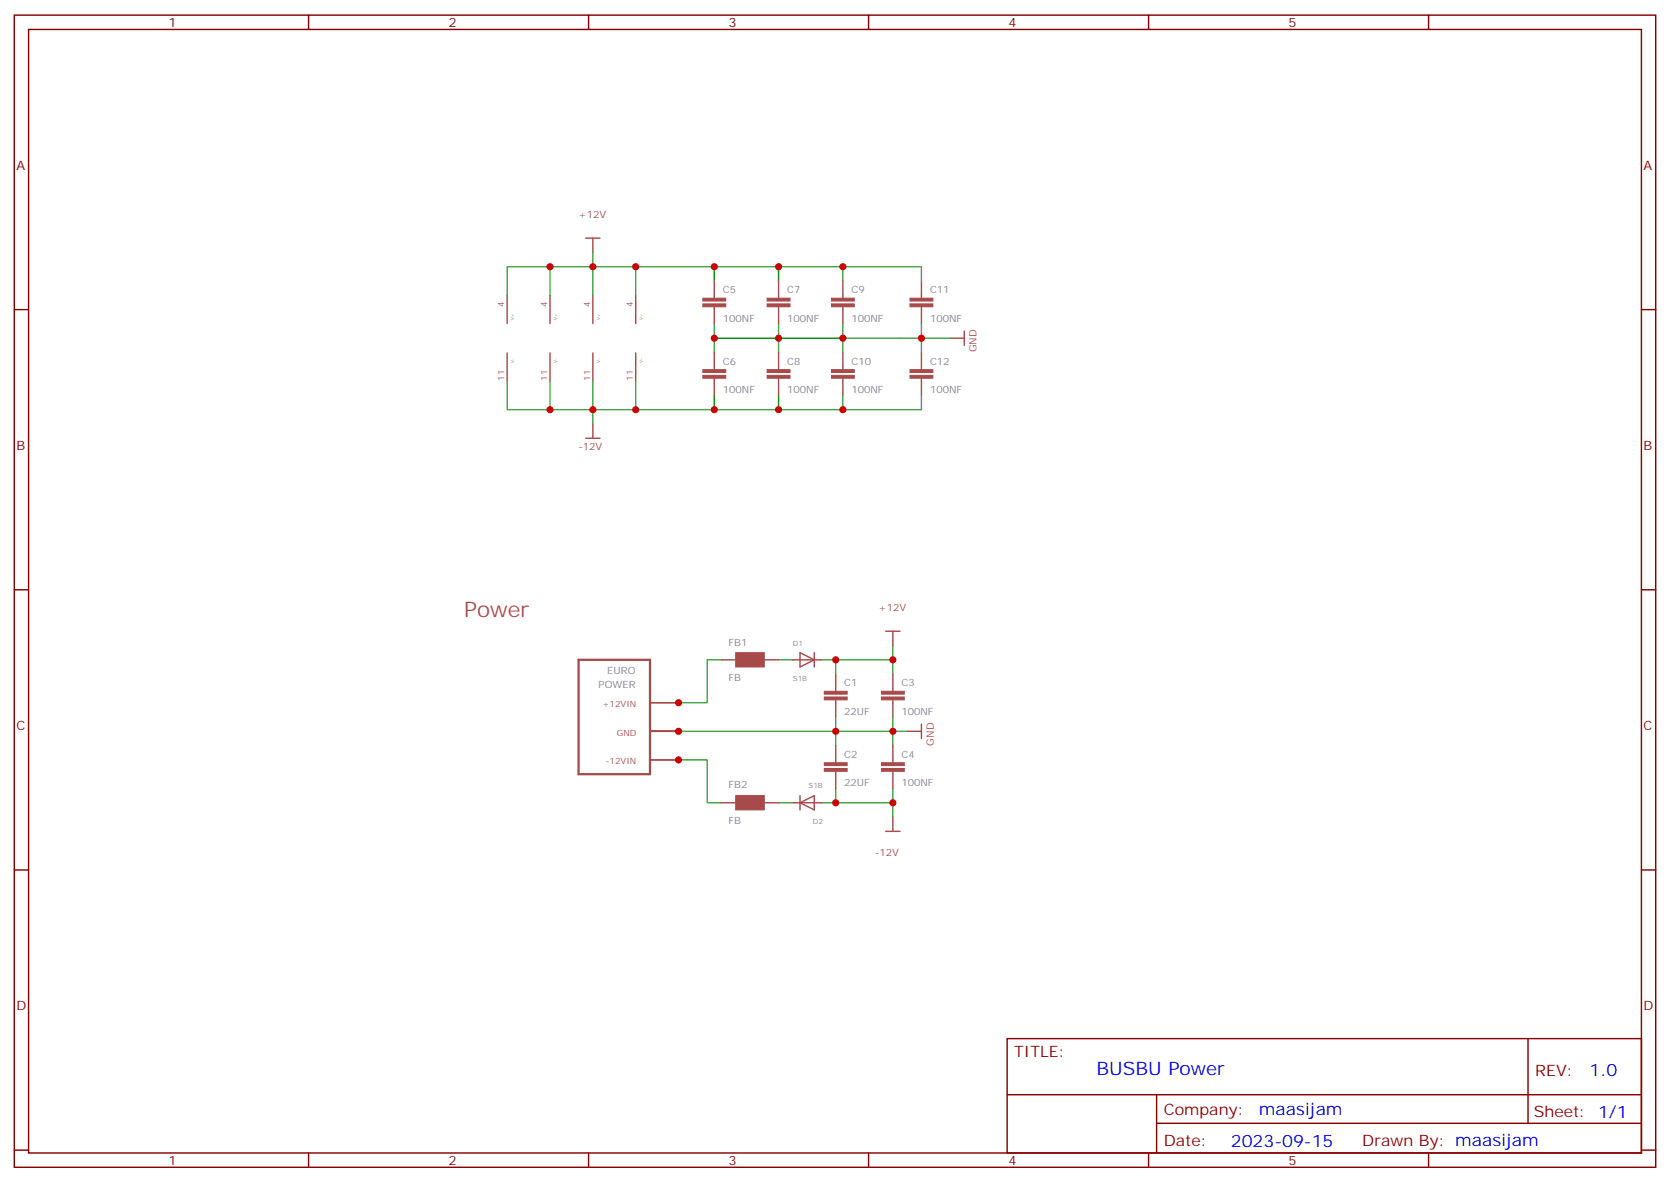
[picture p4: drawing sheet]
<svg xmlns="http://www.w3.org/2000/svg" width="412mm" height="292mm" viewBox="0 0 412 292" stroke-linecap="round" stroke-linejoin="round" font-family="sans-serif">
<g fill="none" stroke="#870000" stroke-width=".35">
<path d="M3.5 3.7h405.4v284.4h-405.4zM7.1 7.3h398.2v277.3h-398.2zM76.2 3.7v3.6M145.3 3.7v3.6M214.5 3.7v3.6M283.6 3.7v3.6M352.8 3.7v3.6M3.5 76.4h3.6M405.3 76.4h3.6M3.5 145.6h3.6M405.3 145.6h3.6M3.5 214.7h3.6"/>
<path d="M405.3 214.7h3.6M248.7 256.3h156.6v28.3h-156.6zM377.3 256.4v20.8M248.7 270.2h156.5M285.6 277.2h119.6M285.6 270.2v14.1M3.5 283.8h3.6M76.2 284.6v3.5M145.3 284.6v3.5M214.5 284.6v3.5M283.6 284.6v3.5M352.8 284.6v3.5"/>
<path d="M405.3 283.8h3.6"/>
</g>
<g fill="none" stroke="#a64a4a" stroke-width=".35">
<path d="M144.6 58.8h3.6M146.4 58.8v3.5M125.2 72.9v6.9M135.8 72.9v6.9M146.4 72.9v6.9M157 72.9v6.9M176.4 69.4v4.2M176.4 75.7v4.2M192.3 69.4v4.2M192.3 75.7v4.2M208.1 69.4v4.2M208.1 75.7v4.2"/>
<path d="M227.5 69.4v4.2M227.5 75.7v4.2M125.2 87.1v7M135.8 87.1v7M146.4 87.1v7M157 87.1v7M176.4 87v4.2M176.4 93.3v4.3M192.3 87v4.2M192.3 93.3v4.3M208.1 87v4.2M208.1 93.3v4.3"/>
<path d="M227.5 87v4.2M227.5 93.3v4.3M234.6 83.5h3.5M238.1 81.7v3.5M144.6 108.2h3.6M146.4 104.6v3.6M218.7 155.8h3.5M220.5 155.8v3.5M160.6 173.4h7M178.2 162.8h3.4M188.8 162.8h3.5M195.8 162.8h3.5"/>
<path d="M197.6 161.1l3.5 1.7-3.5 1.8zM199.4 162.8h3.4M201.1 161.1v3.5M206.4 166.4v4.2M206.4 172.7v4.3M220.5 166.4v4.2M220.5 172.7v4.3M227.5 178.7v3.5M160.6 187.5h7M160.6 180.5h7M178.2 198.1h3.4M188.8 198.1h3.5"/>
<path d="M195.8 198.1h3.5M197.6 198.1l3.5-1.7v3.5zM197.6 196.4v3.5M199.4 198.1h3.4M206.4 184v4.2M206.4 190.4v4.2M220.5 184v4.2M220.5 190.4v4.2M224 180.5h3.5M218.7 205.2h3.5M220.5 201.6v3.6"/>
</g>
<path d="M176.4 65.8v3.6M192.3 65.8v3.6M176.4 97.6v3.5M176.4 83.5h31.7M192.3 97.6v3.5" fill="none" stroke="#008700" stroke-width=".35"/>
<g fill="none" stroke="#4aa64a" stroke-width=".35">
<path d="M135.8 65.8h-10.6v7.1M146.4 62.3v10.6M157 65.8v7.1M176.4 79.9v7.1M192.3 79.9v7.1M208.1 79.9v7.1M208.1 65.8v3.6M227.5 79.9v7.1M227.5 69.4v-3.6h-91.7v7.1M125.2 94.1v7h10.6M135.8 94.1v7h10.6v-7M157 94.1v7"/>
<path d="M208.1 83.5h26.5M208.1 97.6v3.5M227.5 97.6v3.5h-81.1v3.5M220.5 159.3v3.5M178.2 162.8h-3.6v10.6h-7M192.3 162.8h3.5M202.8 162.8h17.7v3.6M206.4 162.8v3.6M206.4 177v3.5h-38.8M220.5 177v3.5h-14.1v3.5M167.6 187.5h7v10.6h3.6M192.3 198.1h3.5"/>
<path d="M206.4 194.6v3.5M220.5 194.6v3.5h-17.7M220.5 198.1v3.5M224 180.5h-3.5v3.5"/>
</g>
<g fill="#a64a4a" stroke="#a64a4a" stroke-width=".25">
<path d="M173.6 92.6h5.6v.7h-5.6z"/>
<path d="M173.6 91.2h5.6v.7h-5.6z"/>
<path d="M173.6 75h5.6v.7h-5.6z"/>
<path d="M173.6 73.6h5.6v.7h-5.6z"/>
<path d="M189.4 92.6h5.7v.7h-5.7z"/>
<path d="M189.4 91.2h5.7v.7h-5.7z"/>
<path d="M189.4 75h5.7v.7h-5.7z"/>
<path d="M189.4 73.6h5.7v.7h-5.7z"/>
<path d="M224.7 75h5.7v.7h-5.7z"/>
<path d="M224.7 73.6h5.7v.7h-5.7z"/>
<path d="M224.7 92.6h5.7v.7h-5.7z"/>
<path d="M224.7 91.2h5.7v.7h-5.7z"/>
<path d="M205.3 75h5.7v.7h-5.7z"/>
<path d="M205.3 73.6h5.7v.7h-5.7z"/>
<path d="M205.3 92.6h5.7v.7h-5.7z"/>
<path d="M205.3 91.2h5.7v.7h-5.7z"/>
<path d="M217.7 189.7h5.6v.7h-5.6z"/>
<path d="M217.7 188.2h5.6v.7h-5.6z"/>
<path d="M217.7 172h5.6v.7h-5.6z"/>
<path d="M217.7 170.6h5.6v.7h-5.6z"/>
<path d="M203.6 189.7h5.6v.7h-5.6z"/>
<path d="M203.6 188.2h5.6v.7h-5.6z"/>
<path d="M203.6 172h5.6v.7h-5.6z"/>
<path d="M203.6 170.6h5.6v.7h-5.6z"/>
<path d="M181.7 196.4h7v3.5h-7z"/>
<path d="M181.7 161.1h7v3.5h-7z"/>
</g>
<path d="M142.9 162.8h17.6v28.3h-17.6z" fill="none" stroke="#a64a4a" stroke-width=".56"/>
<g fill="#c00">
<circle cx="192.3" cy="101.1" r=".88"/>
<circle cx="176.4" cy="101.1" r=".88"/>
<circle cx="176.4" cy="83.5" r=".88"/>
<circle cx="192.3" cy="83.5" r=".88"/>
<circle cx="192.3" cy="65.8" r=".88"/>
<circle cx="176.4" cy="65.8" r=".88"/>
<circle cx="227.5" cy="83.5" r=".88"/>
<circle cx="208.1" cy="83.5" r=".88"/>
<circle cx="146.4" cy="65.8" r=".88"/>
<circle cx="208.1" cy="65.8" r=".88"/>
<circle cx="157" cy="65.8" r=".88"/>
<circle cx="135.8" cy="65.8" r=".88"/>
<circle cx="146.4" cy="101.1" r=".88"/>
<circle cx="157" cy="101.1" r=".88"/>
<circle cx="208.1" cy="101.1" r=".88"/>
<circle cx="135.8" cy="101.1" r=".88"/>
<circle cx="167.6" cy="180.5" r=".88"/>
<circle cx="167.6" cy="173.4" r=".88"/>
<circle cx="167.6" cy="187.5" r=".88"/>
<circle cx="220.5" cy="198.1" r=".88"/>
<circle cx="206.4" cy="198.1" r=".88"/>
<circle cx="220.5" cy="162.8" r=".88"/>
<circle cx="206.4" cy="162.8" r=".88"/>
<circle cx="206.4" cy="180.5" r=".88"/>
<circle cx="220.5" cy="180.5" r=".88"/>
</g>
<text font-size="5.3" fill="#a54b4b" x="114.7" y="152.3">Power</text>
<text font-size="4.6" fill="#00f" x="270.8" y="265.4">BUSBU Power</text>
<g font-size="4.2" fill="#00f">
<text x="392.5" y="265.6">1.0</text>
<text x="310.9" y="275.2">maasijam</text>
<text x="304" y="283">2023-09-15</text>
</g>
<g font-size="3.9" fill="#800">
<text x="250.5" y="260.9">TITLE:</text>
<text x="379.1" y="265.6">REV:</text>
<text x="287.4" y="275.1">Company:</text>
<text x="378.7" y="275.7">Sheet: 1/1</text>
<text x="287.4" y="282.8">Date:</text>
<text x="336.4" y="282.9">Drawn By: maasijam</text>
</g>
<g font-size="3.2" fill="#800">
<text x="41.6" y="6.7">1</text>
<text x="110.8" y="6.7">2</text>
<text x="179.9" y="6.7">3</text>
<text x="249.1" y="6.7">4</text>
<text x="318.2" y="6.7">5</text>
<text x="4.1" y="41.8">A</text>
<text x="405.9" y="41.8">A</text>
<text x="4.1" y="111">B</text>
<text x="405.9" y="111">B</text>
<text x="4.1" y="180.1">C</text>
<text x="405.9" y="180.1">C</text>
<text x="4.1" y="249.3">D</text>
<text x="405.9" y="249.3">D</text>
<text x="41.6" y="287.5">1</text>
<text x="110.8" y="287.5">2</text>
<text x="179.9" y="287.5">3</text>
<text x="249.1" y="287.5">4</text>
<text x="318.2" y="287.5">5</text>
</g>
<g font-size="2.5" fill="#a54b4b">
<text x="142.9" y="53.9">+12V</text>
<text x="241.2" y="87" transform="rotate(-90 241.2 87)">GND</text>
<text x="142.8" y="111">-12V</text>
<text x="217" y="150.9">+12V</text>
<text x="230.6" y="184" transform="rotate(-90 230.6 184)">GND</text>
<text x="216.1" y="211.2">-12V</text>
</g>
<g font-size="2.5" fill="#838383">
<text x="178.5" y="72.4">C5</text>
<text x="194.4" y="72.4">C7</text>
<text x="210.3" y="72.4">C9</text>
<text x="229.7" y="72.4">C11</text>
<text x="178.5" y="79.4">100NF</text>
<text x="194.4" y="79.4">100NF</text>
<text x="210.3" y="79.4">100NF</text>
<text x="229.7" y="79.4">100NF</text>
<text x="178.5" y="90">C6</text>
<text x="194.4" y="90">C8</text>
<text x="210.3" y="90">C10</text>
<text x="229.7" y="90">C12</text>
<text x="178.5" y="97">100NF</text>
<text x="194.4" y="97">100NF</text>
<text x="210.3" y="97">100NF</text>
<text x="229.7" y="97">100NF</text>
<text x="179.9" y="159.3">FB1</text>
<text x="150" y="166.4">EURO</text>
<text x="147.8" y="169.9">POWER</text>
<text x="179.9" y="168.1">FB</text>
<text x="208.5" y="169.4">C1</text>
<text x="222.6" y="169.4">C3</text>
<text x="208.5" y="176.4">22UF</text>
<text x="222.6" y="176.4">100NF</text>
<text x="208.5" y="187">C2</text>
<text x="222.6" y="187">C4</text>
<text x="179.9" y="194.6">FB2</text>
<text x="208.5" y="194.1">22UF</text>
<text x="222.6" y="194.1">100NF</text>
<text x="179.9" y="203.4">FB</text>
</g>
<g font-size="2.1" fill="#a54b4b">
<text x="124.5" y="75.7" transform="rotate(-90 124.5 75.7)">4</text>
<text x="135.1" y="75.7" transform="rotate(-90 135.1 75.7)">4</text>
<text x="145.7" y="75.7" transform="rotate(-90 145.7 75.7)">4</text>
<text x="156.3" y="75.7" transform="rotate(-90 156.3 75.7)">4</text>
<text x="124.5" y="94" transform="rotate(-90 124.5 94)">11</text>
<text x="135.1" y="94" transform="rotate(-90 135.1 94)">11</text>
<text x="145.7" y="94" transform="rotate(-90 145.7 94)">11</text>
<text x="156.3" y="94" transform="rotate(-90 156.3 94)">11</text>
<text x="148.8" y="174.5">+12VIN</text>
<text x="152.3" y="181.5">GND</text>
<text x="149.6" y="188.6">-12VIN</text>
</g>
<g font-size="1.8" fill="#838383">
<text x="195.8" y="159.3">D1</text>
<text x="195.8" y="168.1">S1B</text>
<text x="199.7" y="194.6">S1B</text>
<text x="200.7" y="203.4">D2</text>
</g>
<g font-size="1.1" fill="#4ba54b">
<text x="127" y="79.1" transform="rotate(-90 127 79.1)">V+</text>
<text x="137.6" y="79.1" transform="rotate(-90 137.6 79.1)">V+</text>
<text x="148.2" y="79.1" transform="rotate(-90 148.2 79.1)">V+</text>
<text x="158.7" y="79.1" transform="rotate(-90 158.7 79.1)">V+</text>
<text x="127" y="89.6" transform="rotate(-90 127 89.6)">V-</text>
<text x="137.6" y="89.6" transform="rotate(-90 137.6 89.6)">V-</text>
<text x="148.2" y="89.6" transform="rotate(-90 148.2 89.6)">V-</text>
<text x="158.7" y="89.6" transform="rotate(-90 158.7 89.6)">V-</text>
</g>
</svg>
